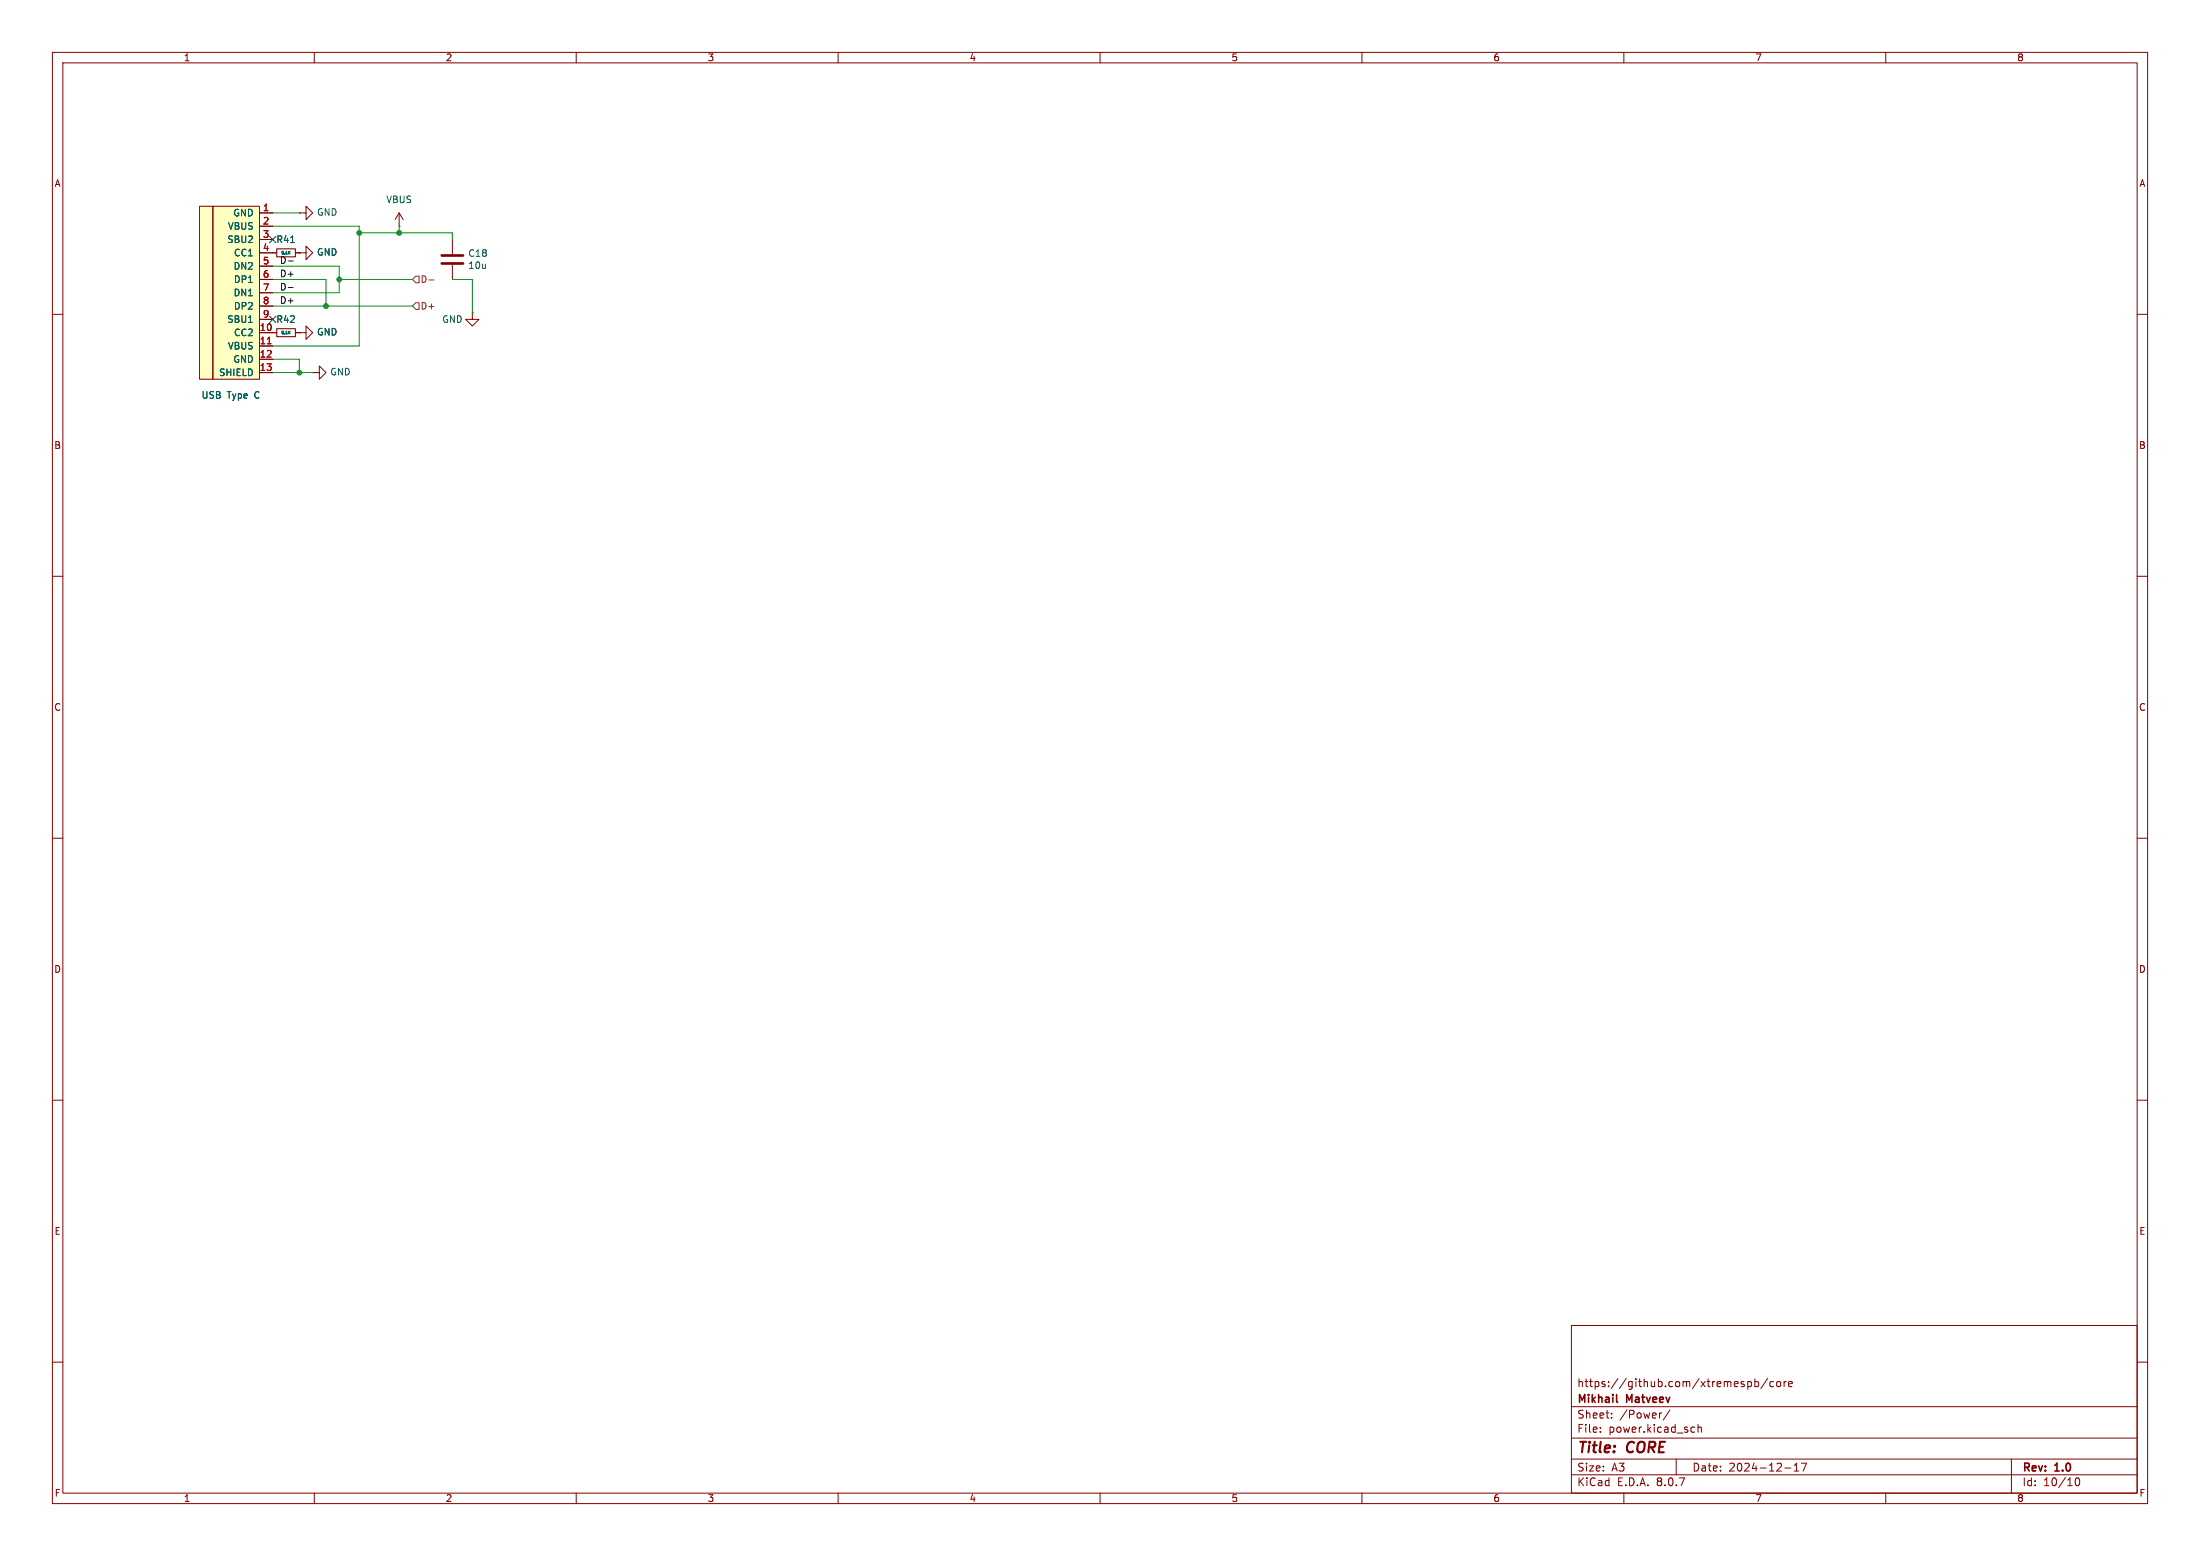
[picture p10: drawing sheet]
<svg xmlns="http://www.w3.org/2000/svg" width="420mm" height="297mm" viewBox="0 0 420 297" stroke-linecap="round" stroke-linejoin="round" font-family="sans-serif">
<g fill="none" stroke="#840000" stroke-width=".19">
<path d="M10 10h400v277h-400zM12 12h396v273h-396zM60 10v2M110 10v2M160 10v2M210 10v2M260 10v2M310 10v2M360 10v2M52.1 48.3h.7M56.4 48.3h.7M57.1 40.6h1.3v-1.2l1.3 1.2-1.3 1.3v-1.3"/>
<path d="M57.1 40.6h.1M57.1 48.3h1.3v-1.3l1.3 1.3-1.3 1.2v-1.2M57.1 48.3h.1M86.4 45.7v2.8M86.4 50.5v2.8M90.2 59.7v1.3h1.2l-1.2 1.2-1.3-1.2h1.3M90.2 59.7h.1M10 60h2M52.1 63.5h.7M56.4 63.5h.7M57.1 63.5h1.3v-1.3l1.3 1.3-1.3 1.3v-1.3M57.1 63.5h.1"/>
<path d="M59.7 71.1h1.3v-1.2l1.2 1.2-1.2 1.3v-1.3M59.7 71.1h.1M408 60h2M10 110h2M408 110h2M10 160h2M408 160h2M10 210h2M408 210h2M300 253h108v32h-108zM10 260h2M300 278.5h108"/>
<path d="M300 274.5h108M300 268.5h108M305.5 273.2v.2M305.5 272.5v.1M307.7 270.5v.2M307.7 269.8v.1M317.2 269.7l-.3 .1M318.8 269.1l-1.3 1.9M320 278.5v3M323.1 272.4l.4 .1M323.5 273.3l-.4 .1M324.2 272.5l.2-.1 .3 .1 .1 .9"/>
<path d="M324.2 271.9v1.5M333.7 263.7v1.5M333.7 263.8l.4-.1 .3 .3-.2 .6h-.5M335 263.8l.4-.1 .3 .3-.1 .6h-.6M335 263.2v1.5M337.4 263.1l-1.2 1.9M338.6 263.8l-.4-.1-.3 .3 .1 .6h.6M339.2 263.8l.2-.1 .5 .1v.6l-.1 .2-.4 .1-.2-.2zM340.6 263.7v1M341 263.7l-.3 .1-.1 .2M341.4 264.2l.8-.2-.1-.2-.4-.1-.3 .2 .1 .7h.6M342.5 279.7l.4-.4v1.5"/>
<path d="M343.9 279.3h1l-.7 1.5M384 278.5v6.5M408 260h2M60 285v2M110 285v2M160 285v2M210 285v2M260 285v2M300 281.5h108M310 285v2M340.7 280.2h1.2M342.5 280.8h.9"/>
<path d="M360 285v2M396.3 282.2l.2-.1a.8 .8 0 0 1 .5 .7 .8 .8 0 0 1-.5 .8l-.2-.2-.1-.4z"/>
</g>
<path d="M308.6 267.5l.2 .2" fill="none" stroke="#840000" stroke-width=".3"/>
<path d="M52.8 47.5h3.6v1.5h-3.6zM52.8 62.7h3.6v1.6h-3.6z" fill="none" stroke="#840000" stroke-width=".2"/>
<path d="M55.2 48.2l.2 .3M55.4 48l-.3 .3M55.5 46.3h.7M55.2 63.4l.2 .3M55.4 63.2l-.3 .3" fill="none" stroke="#006464" stroke-width=".19"/>
<path d="M84.3 50.3h4.1M84.3 48.8h4.1" fill="none" stroke="#840000" stroke-width=".51"/>
<g fill="#ffffc2">
<path d="M38.1 39.4h2.5v33h-2.5z"/>
<path d="M40.6 39.4h8.9v33h-8.9z"/>
</g>
<g fill="none" stroke="#840000" stroke-width=".19">
<path d="M38.1 39.4h2.5v33h-2.5zM40.6 39.4h8.9v33h-8.9zM49.5 40.6h2.6M49.5 43.2h2.6M49.5 45.7h2.6M49.5 48.3h3.3M49.5 50.8h2.6M49.5 53.3h2.6M49.5 55.9h2.6M49.5 58.4h2.6M56.4 48.3h.7M57.1 48.3h.1"/>
<path d="M76.2 43.2h.1M76.2 40.6l-.8 1.3M76.2 40.6v2.6M76.2 40.6l.8 1.3M49.5 63.5h3.3M49.5 66h2.6M49.5 68.6h2.6M49.5 71.1h2.6M49.5 61h2.6M56.4 63.5h.7M57.1 63.5h.1"/>
</g>
<path d="M51 65.6h.8" fill="none" stroke="#a90000" stroke-width=".19"/>
<path d="M78.7 58.4l.7-.6h.6v1.3h-.6zM78.7 53.3l.7-.6h.6v1.3h-.6zM81.9 53.4h.9" fill="none" stroke="#725600" stroke-width=".19"/>
<path d="M55 54.9h1M55 49.8h1" fill="none" stroke="#0f0f0f" stroke-width=".19"/>
<path d="M52.1 50.8h12.7v5.1h-12.7M52.1 58.4h26.6M52.1 53.3h10.1v5.1M52.1 43.2h16.5v22.8h-16.5M52.1 40.6h5M64.8 53.3h13.9M68.6 44.5h17.8v1.2M76.2 43.2v1.3M86.4 53.3h3.8v6.4M52.1 68.6h5v2.5M52.1 71.1h7.6" fill="none" stroke="#009600" stroke-width=".19"/>
<path d="M51.5 45.1l1.2 1.2M52.7 45.1l-1.2 1.2M51.5 60.4l1.2 1.2M52.7 60.4l-1.2 1.2" fill="none" stroke="#000084" stroke-width=".19"/>
<path d="M55.2 48.2l.2 .3M55.4 48l-.3 .3M55.5 46.3h.7M55.2 63.4l.2 .3M55.4 63.2l-.3 .3" fill="none" stroke="#006464" stroke-width=".19"/>
<g fill="#009600" stroke="#009600" stroke-width=".19">
<circle cx="68.6" cy="44.5" r=".46"/>
<circle cx="64.8" cy="53.3" r=".46"/>
<circle cx="57.1" cy="71.1" r=".46"/>
<circle cx="76.2" cy="44.5" r=".46"/>
<circle cx="62.2" cy="58.4" r=".46"/>
</g>
<g font-size="2.8" fill="#840000">
<text x="301" y="277.9">Title:</text>
<text x="310.6" y="277.9">CORE</text>
</g>
<g font-size="2.1" fill="#840000">
<text x="301" y="268.2">Mikhail</text>
<text x="301" y="265">https://github.com/xtremespb/core</text>
<text x="310.6" y="268.2">Matveev</text>
<text x="301" y="273.7">File:</text>
<text x="301" y="271">Sheet:</text>
<text x="307.1" y="273.7">power.kicad_sch</text>
<text x="309.2" y="271">/Power/</text>
<text x="301" y="281.1">Size:</text>
<text x="307.6" y="281.1">A3</text>
<text x="323" y="281.1">Date:</text>
<text x="330" y="281.1">2024-12-17</text>
<text x="386" y="281.3">Rev:</text>
<text x="392.4" y="281.3">1.0</text>
<text x="301" y="283.9">KiCad</text>
<text x="308.7" y="283.9">E.D.A.</text>
<text x="316.3" y="283.9">8.0.7</text>
<text x="386" y="283.9">Id:</text>
<text x="390.1" y="283.9">10/10</text>
</g>
<g font-size="1.8" fill="#840000">
<text x="35" y="11.9">1</text>
<text x="85" y="11.9">2</text>
<text x="135" y="11.9">3</text>
<text x="185" y="11.9">4</text>
<text x="235" y="11.9">5</text>
<text x="285" y="11.9">6</text>
<text x="335" y="11.9">7</text>
<text x="385" y="11.9">8</text>
<text x="10.3" y="35.9">A</text>
<text x="408.3" y="35.9">A</text>
<text x="10.3" y="85.9">B</text>
<text x="408.2" y="85.9">B</text>
<text x="10.3" y="135.9">C</text>
<text x="408.2" y="135.9">C</text>
<text x="10.3" y="185.9">D</text>
<text x="408.2" y="185.9">D</text>
<text x="10.3" y="235.9">E</text>
<text x="408.3" y="235.9">E</text>
<text x="10.3" y="285.9">F</text>
<text x="35" y="286.9">1</text>
<text x="85" y="286.9">2</text>
<text x="135" y="286.9">3</text>
<text x="185" y="286.9">4</text>
<text x="235" y="286.9">5</text>
<text x="285" y="286.9">6</text>
<text x="335" y="286.9">7</text>
<text x="385" y="286.9">8</text>
<text x="408.3" y="285.9">F</text>
</g>
<g font-size="1.8" fill="#006464">
<text x="44.4" y="41.5">GND</text>
<text x="60.4" y="41.4">GND</text>
<text x="73.6" y="39">VBUS</text>
<text x="43.3" y="46.6">SBU2</text>
<text x="43.4" y="44">VBUS</text>
<text x="52.7" y="46.6">R41</text>
<text x="44.5" y="51.7">DN2</text>
<text x="44.6" y="49.1">CC1</text>
<text x="60.4" y="49">GND</text>
<text x="89.3" y="49.2">C18</text>
<text x="89.3" y="51.5">10u</text>
<text x="44.5" y="56.7">DN1</text>
<text x="44.6" y="54.2">DP1</text>
<text x="44.6" y="59.3">DP2</text>
<text x="43.3" y="61.8">SBU1</text>
<text x="44.6" y="64.4">CC2</text>
<text x="52.7" y="61.8">R42</text>
<text x="60.4" y="64.2">GND</text>
<text x="84.3" y="61.8">GND</text>
<text x="41.7" y="72">SHIELD</text>
<text x="43.4" y="66.9">VBUS</text>
<text x="44.4" y="69.4">GND</text>
<text x="63" y="71.9">GND</text>
<text x="38.4" y="76.3">USB</text>
<text x="43.4" y="76.3">Type</text>
<text x="48.7" y="76.3">C</text>
</g>
<g font-size="1.8" fill="#a90000">
<text x="50.1" y="40.4">1</text>
<text x="50.1" y="42.9">2</text>
<text x="50.1" y="45.5">3</text>
<text x="50.1" y="48">4</text>
<text x="50.1" y="50.5">5</text>
<text x="50.1" y="53.1">6</text>
<text x="50.1" y="55.6">7</text>
<text x="50.1" y="58.2">8</text>
<text x="49.5" y="63.2">10</text>
<text x="49.5" y="65.8">11</text>
<text x="50.1" y="60.7">9</text>
<text x="49.5" y="68.3">12</text>
<text x="49.5" y="70.9">13</text>
</g>
<g font-size="1.8" fill="#0f0f0f">
<text x="53.3" y="50.5">D-</text>
<text x="53.3" y="53">D+</text>
<text x="53.3" y="58.1">D+</text>
<text x="53.3" y="55.5">D-</text>
</g>
<g font-size="1.8" fill="#725600">
<text x="80.2" y="59.3">D+</text>
<text x="80.2" y="54.2">D-</text>
</g>
<g font-size=".7" fill="#006464">
<text x="53.6" y="48.7">5.1K</text>
<text x="53.6" y="63.9">5.1K</text>
</g>
</svg>
